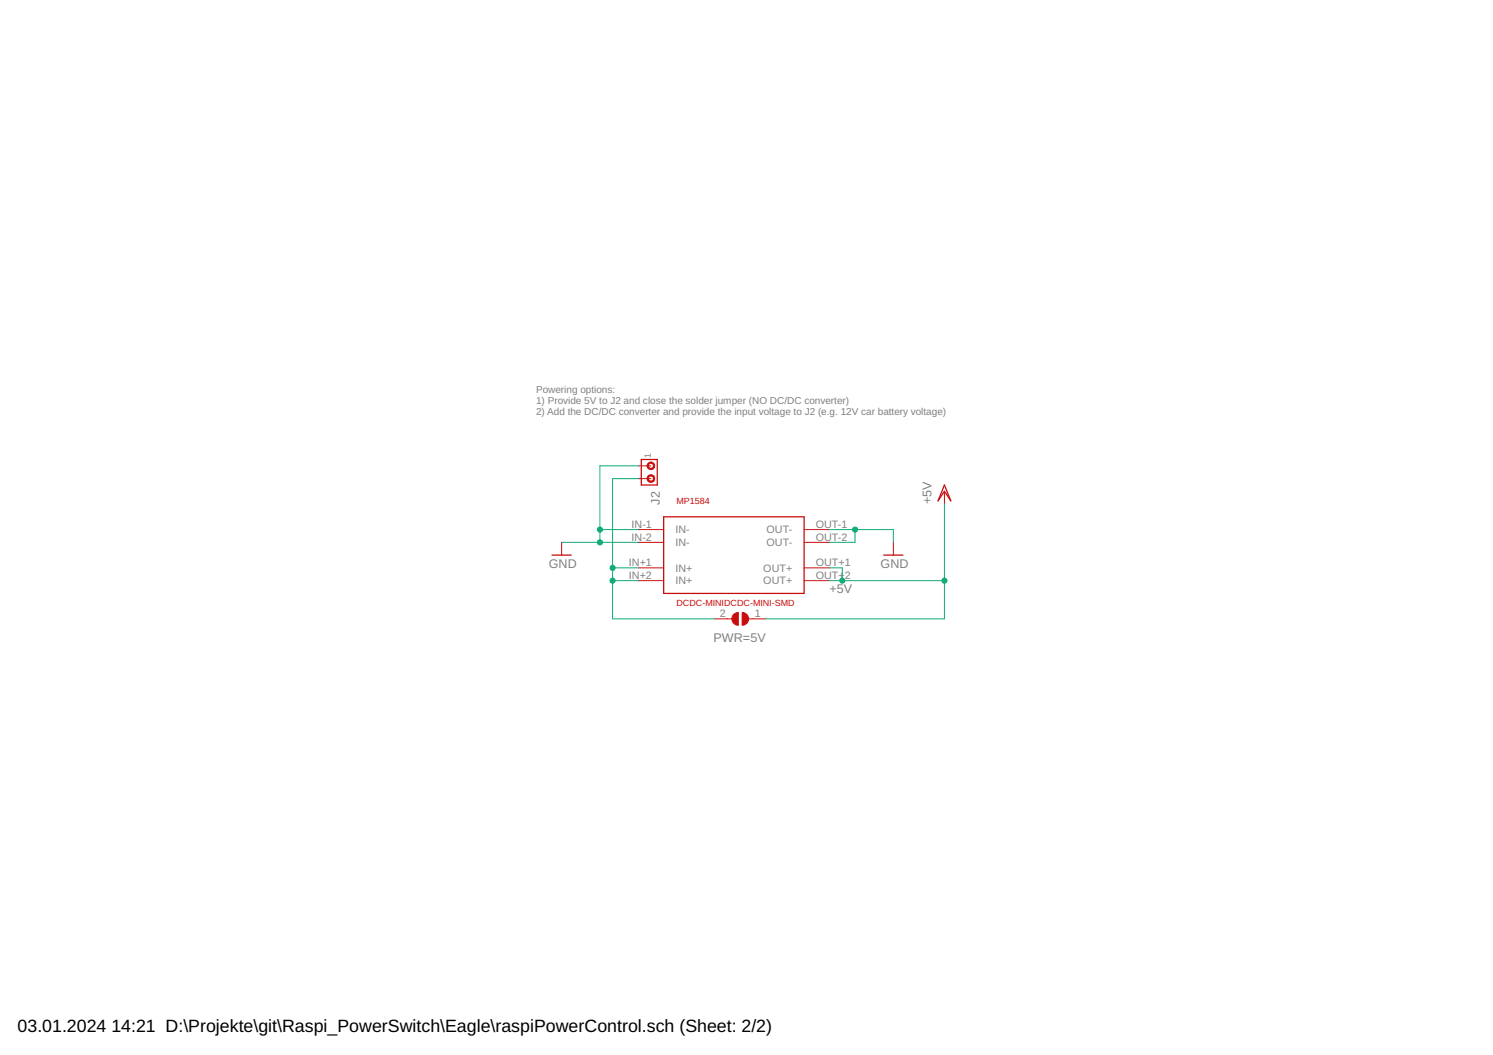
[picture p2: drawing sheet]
<svg xmlns="http://www.w3.org/2000/svg" width="297mm" height="210mm" viewBox="0 0 297 210" stroke-linecap="round" stroke-linejoin="round" font-family="sans-serif">
<g fill="none" stroke="#c90d0c" stroke-width=".2">
<path d="M127 92.7h2.5M127 95.2h2.5M187.9 97.7v2.6M111.7 107.9v2.5M127 115.5h5M127 105.4h5M127 107.9h5M127 113h5M160 115.5h5M160 105.4h5M160 107.9h5M160 113h5"/>
<path d="M177.7 107.9v2.5M142.2 123.1h3.4M148.9 123.1h3.5"/>
</g>
<path d="M127.6 91.4h3.2v5.1h-3.2zM187.9 96.5l1.3 3.2-1.3-2-1.3 2zM109.8 110.4h3.8M132 102.8h28v15.3h-28zM175.8 110.4h3.8" fill="none" stroke="#c90d0c" stroke-width=".25"/>
<g fill="#c90d0c" stroke="#c90d0c" stroke-width=".2">
<path d="M128.9 92.2a.76 .76 0 0 1 1.2 .1 .76 .76 0 0 1-.4 1.1 .76 .76 0 0 1-1-.7h.3a.51 .51 0 0 1 .7-.5 .51 .51 0 0 1 .2 .8 .51 .51 0 0 1-.9-.1v-.2h-.3z" fill-rule="evenodd"/>
<path d="M128.9 94.7a.76 .76 0 0 1 1.2 .1 .76 .76 0 0 1-.4 1.2 .76 .76 0 0 1-1-.8h.3a.51 .51 0 0 1 .7-.5 .51 .51 0 0 1 .2 .8 .51 .51 0 0 1-.9-.1v-.2h-.3z" fill-rule="evenodd"/>
<path d="M145.9 122.3l.5-.4h.5v2.5a1.26 1.26 0 0 1-1.2-.7 1.26 1.26 0 0 1 .2-1.4z" fill-rule="evenodd"/>
<path d="M147.7 121.9a1.27 1.27 0 0 1 1.2 1.2 1.27 1.27 0 0 1-1.2 1.3z" fill-rule="evenodd"/>
</g>
<path d="M127 92.7h-7.6v15.2M127 95.2h-5.1v27.9h20.3M111.7 107.9h15.3M119.4 105.4h7.6M121.9 113h5.1M121.9 115.5h5.1M165 105.4h12.7v2.5M165 113h2.6v2.5M165 115.5h22.9M170.1 105.4v2.5h-5.1M187.9 100.3v22.8h-35.5" fill="none" stroke="#0dab76" stroke-width=".2"/>
<g fill="#0dab76" stroke="#0dab76" stroke-width=".2">
<circle cx="119.4" cy="107.9" r=".51"/>
<circle cx="119.4" cy="105.4" r=".51"/>
<circle cx="170.1" cy="105.4" r=".51"/>
<circle cx="167.6" cy="115.5" r=".51"/>
<circle cx="187.9" cy="115.5" r=".51"/>
<circle cx="121.9" cy="113" r=".51"/>
<circle cx="121.9" cy="115.5" r=".51"/>
</g>
<g font-size="3.5">
<text x="3.5" y="205.4">03.01.2024</text>
<text x="22.2" y="205.4">14:21 D:\Projekte\git\Raspi_PowerSwitch\Eagle\raspiPowerControl.sch (Sheet: 2/2)</text>
</g>
<g font-size="2.5" fill="#808080">
<text x="131.3" y="100.4" transform="rotate(-90 131.3 100.4)">J2</text>
<text x="185.4" y="100.3" transform="rotate(-90 185.4 100.3)">+5V</text>
<text x="109.2" y="113">GND</text>
<text x="175.2" y="113">GND</text>
<text x="165" y="118.1">+5V</text>
<text x="141.9" y="127.8">PWR=5V</text>
</g>
<g font-size="2.1" fill="#808080">
<text x="125.7" y="105">IN-1</text>
<text x="125.7" y="107.6">IN-2</text>
<text x="134.4" y="106.1">IN-</text>
<text x="152.5" y="106.1">OUT-</text>
<text x="162.3" y="105">OUT-1</text>
<text x="162.3" y="107.6">OUT-2</text>
<text x="125.1" y="112.6">IN+1</text>
<text x="134.4" y="108.7">IN-</text>
<text x="134.4" y="113.7">IN+</text>
<text x="151.9" y="113.7">OUT+</text>
<text x="152.5" y="108.7">OUT-</text>
<text x="162.3" y="112.6">OUT+1</text>
<text x="125.1" y="115.2">IN+2</text>
<text x="134.4" y="116.3">IN+</text>
<text x="151.9" y="116.3">OUT+</text>
<text x="162.3" y="115.2">OUT+</text>
<text x="168.1" y="115.2">2</text>
<text x="143.2" y="122.8">2</text>
<text x="150.2" y="122.8">1</text>
</g>
<g font-size="2" fill="#808080">
<text x="106.7" y="78.3">Powering options:</text>
<text x="106.7" y="80.4">1) Provide 5V to J2 and close the solder jumper (NO DC/DC converter)</text>
<text x="106.7" y="82.5">2) Add the DC/DC converter and provide the input voltage to J2 (e.g. 12V car battery voltage)</text>
</g>
<text font-size="1.8" fill="#808080" x="129.5" y="91.1" transform="rotate(-90 129.5 91.1)">1</text>
<g font-size="1.8" fill="#c90d0c">
<text x="134.6" y="100.3">MP1584</text>
<text x="134.6" y="120.6">DCDC-MINIDCDC-MINI-SMD</text>
</g>
</svg>
